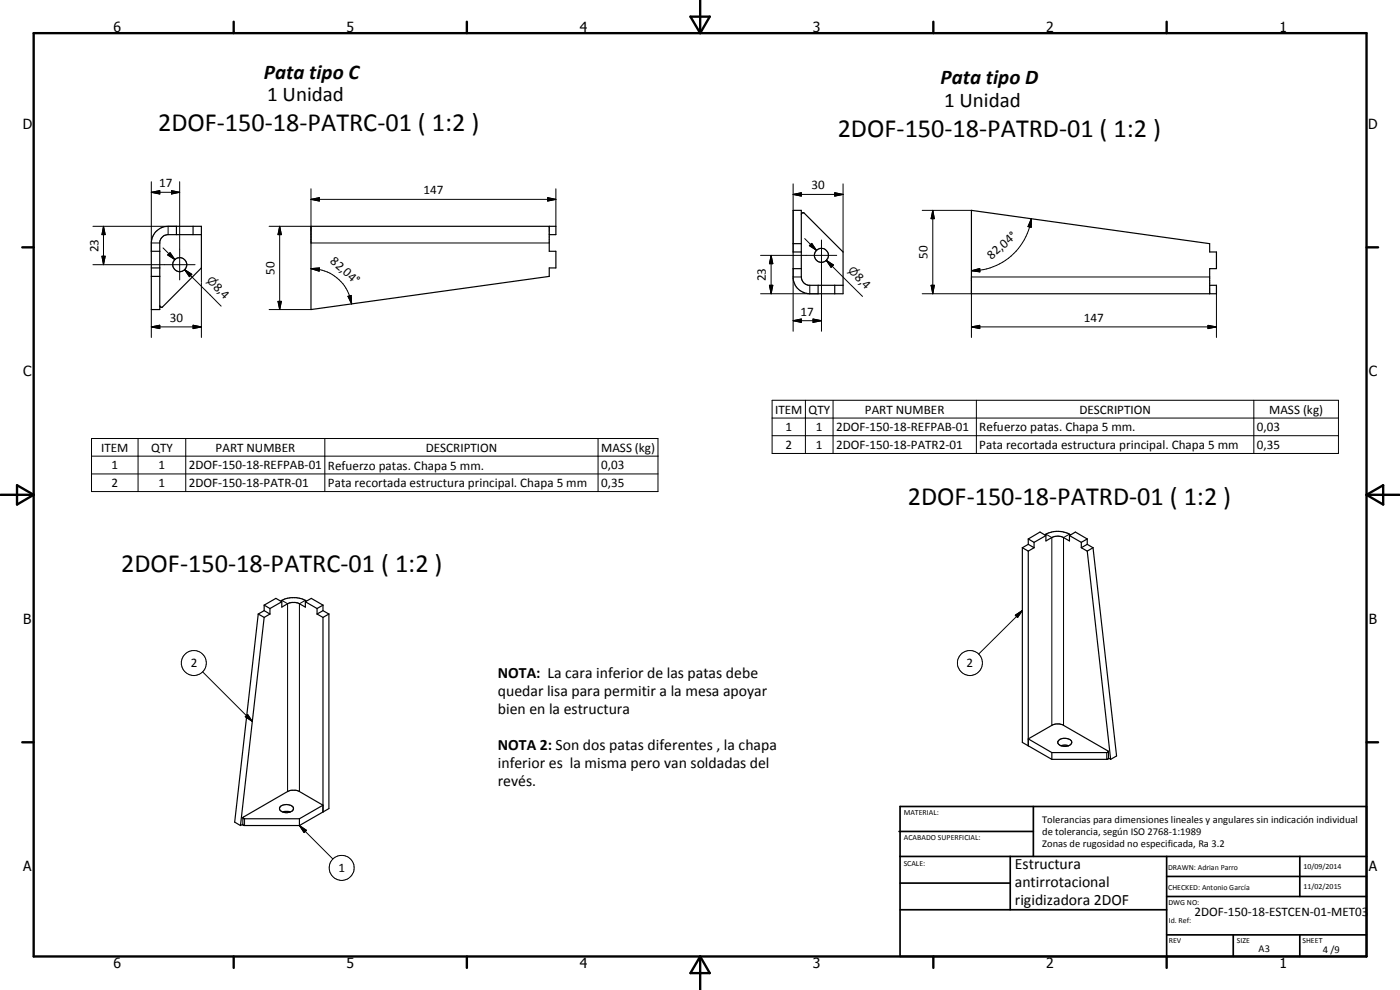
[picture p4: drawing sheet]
<svg xmlns="http://www.w3.org/2000/svg" width="420mm" height="297mm" viewBox="0 0 420 297" stroke-linecap="round" stroke-linejoin="round" font-family="sans-serif">
<g fill="none" stroke="#000" stroke-width=".35">
<path d="M45.4 75.4h2.6M52.9 67.9v2.5M57.9 67.9v2.5M60.4 70.4h-10a2.57 2.57 0 0 0-2.4 2.2v20.3h-2.6v-20a5 5 0 0 1 5-5h10v12.5l-11.6 11.7-.5 .1-.3-.3M164.8 67.9v7.5h2v5h-2v2.5l-71.5 10v-25h73.5v2.5h-2M238 75.6h2.5M238 73.1h2.5M240.5 64.3l.2-.4 .7 .1 11.6 11.6v12.5h-10a5 5 0 0 1-5-4.5v-20.5h2.5v20a2.57 2.57 0 0 0 2.1 2.5h10.4M45.4 80.4h2.6M45.4 82.9h2.6M238 80.6h2.5M245.5 85.6v2.5"/>
<path d="M250.5 85.6v2.5M363 85.6h2.1v2.5h-73.6v-25l71.5 10v2.5h2.1v5h-2.1v7.5M306.8 164.3l1.8 1.1M306.8 164.3v58.5l8.9 5M308.6 161.7v1.6M308.6 165.4v58.4M308.6 163.3l-1.8 1M308.6 161.7l1.7 1M308.6 163.3l1.7 1M310.3 164.3l-1.7 1.1M310.3 162.7v1.6M313.6 160.5a7.5 7.5 0 0 1 7.7 0"/>
<path d="M313.9 160.7v1.6l1.8-1a3.8 3.8 0 0 1 3.5 0l1.8 1v-1.6M313.9 160.7l-1.8-1.1-3.5 2.1M313.9 160.7l-3.6 2M321 160.7l1.7-1.1 3.6 2.1M321 160.7l3.5 2M324.5 162.7v1.6M324.5 164.3l1.8 1.1M326.3 161.7l-1.8 1M326.3 161.7v1.6M326.3 163.3l-1.8 1M326.3 163.3l1.7 1M326.3 165.4l7 62.4"/>
<path d="M328 164.3l-1.7 1.1M328 164.3l7.1 62.5-1.8 1M77.5 184.2l1.8 1.1M77.5 184.2l-7.1 62.5 1.8 1M79.3 181.6l1.7 1M79.3 181.6v1.6M79.3 183.2l1.7 1M79.3 183.2l-1.8 1M79.3 185.3l-7.1 62.4M81 182.6v1.6M81 184.2l-1.7 1.1M84.2 180.3a7.6 7.6 0 0 1 6.2-.7l1.6 .7"/>
<path d="M84.6 180.6v1.6a5.2 5.2 0 0 1 4-1.4l1 .2 2 1.2v-1.6M84.6 180.6l-3.6 2M84.6 180.6l-1.8-1.1-3.5 2.1M91.6 180.6l1.8-1.1 3.5 2.1M91.6 180.6l3.6 2M95.2 182.6v1.6M95.2 184.2l1.7 1.1M96.9 181.6v1.6M96.9 185.3v58.3M96.9 181.6l-1.7 1M96.9 183.2l-1.7 1M96.9 183.2l1.8 1"/>
<path d="M98.7 184.2v58.4l-1.8 1M98.7 184.2l-1.8 1.1M315.7 225.8v2M315.7 225.8l-7.1-4.1 7.1-4.1a3.6 3.6 0 0 1 3.5 0l13.3 7.7 .1 .2v2l-.3 .3h-16.6M317.7 222.2a2.64 2.64 0 0 1 3.9 .4 2.18 2.18 0 0 1-3.1 1.2l-1-.8zM318.4 223.8l1-.2 1.3 .2M332.6 227.4l.7 .4M332.6 225.6l-.5 .2h-16.4M72.9 247.3l-.7 .4M72.9 245.4l13.4-7.9a4 4 0 0 1 3.6 0l7 4.1-7 4.1M72.9 245.4v2l.3 .3h16.7M72.9 245.4l.3 .3h16.7"/>
<path d="M84.1 242a2.68 2.68 0 0 1 4 .5 2.4 2.4 0 0 1-3.6 1 1.02 1.02 0 0 1-.6-1.1zM84.9 243.6l.6-.1 1.6 .1M89.9 245.7v2M96.9 243.6l-7 4.1"/>
<circle cx="53.9" cy="79.4" r="2.12"/>
<circle cx="246.5" cy="76.6" r="2.11"/>
</g>
<g fill="none" stroke="#000" stroke-width=".3">
<path d="M45.4 57.7l2.6-.5v1zM45.4 57.7h8.5M45.4 54.5v20.9M51.5 57.2l2.4 .5-2.4 .5zM53.9 54.5v29.5M93.3 59.8l2.5-.5v1zM93.3 56.6v16.3h71.5M93.3 59.8h73.5M164.4 59.3l2.4 .5-2.4 .5zM166.8 56.6v11.3M238 58.3l2.5-.5v1zM238 55.2v20.4"/>
<path d="M238 58.3h15M250.5 57.8l2.5 .5-2.5 .5zM253 55.2v20.4M27.9 67.9h25M27.9 79.4h30.6M30.6 76.9h1l-.5 2.5zM31.1 67.9l.5 2.5h-1zM31.1 67.9v11.5M45.4 72.9h2.6M48.9 74.4l3.6 3.5M50.3 76.5l.7-.7 1.5 2.1zM50.4 67.9v2.5"/>
<path d="M80.8 67.9h12.5M83.9 67.9l.5 2.5h-1zM83.9 67.9v25M228.2 76.6h22.9M231.4 76.6l.5 2.5h-1zM231.4 76.6v11.5M241.5 71.6l3.5 3.5M242.9 73.7l.7-.7 1.4 2.1zM246.5 72v27.4M248 78.1l2.1 1.4-.7 .7zM248 78.1l10.9 10.8M276.8 63.1h14.7"/>
<path d="M279.9 63.1l.5 2.5h-1zM279.9 63.1v25M309.5 65.6v2.6l-1-.2zM309.5 65.6a18.1 18.1 0 0 1-18 15.6M45.4 98.1l2.6-.5v1zM45.4 92.9v8.4M45.4 98.1h15M55.4 80.9l2.2 1.4-.8 .7zM55.4 80.9l11 11M57.9 97.6l2.5 .5-2.5 .5zM60.4 80.4v4.3M60.4 84.8v16.5"/>
<path d="M80.8 92.9h12.5M83.4 90.4h1l-.5 2.5zM93.3 80.6l2.6-.2-.1 1zM93.3 80.6a12 12 0 0 1 9 3.9l1.1 1.3a13.3 13.3 0 0 1 2.1 5.4M104.4 88.9l1-.3 .1 2.6zM228.2 88.1h17.3M230.9 85.6h1l-.5 2.5zM238 96.2l2.5-.5v1zM238 83.1h2.5M238 96.2h8.5M238 80.6v18.8M243 85.6v2.5"/>
<path d="M244 95.7l2.5 .5-2.5 .5zM276.8 88.1h14.7M279.4 85.6h1l-.5 2.5zM291.5 98.1l2.5-.5v1zM291.5 81.2l2.5-.6 .1 1zM291.5 98.1h73.6M362.5 97.6l2.6 .5-2.6 .5zM363 83.1h-71.5v18.2M365.1 88.1v13.2M27.5 131.6h170v15.9h-170zM27.5 136.9h170M41.4 131.6v15.9"/>
<path d="M55.7 131.6v15.9M97.5 131.6v15.9M179.5 131.6v15.9M231.7 120.1h170v16h-170zM231.7 125.4h170M231.7 130.7h170M241.7 120.1v16M250 120.1v16M293 120.1v16M376.3 120.1v16M27.5 142.2h170M313.9 160.3l1.8 1v56.3"/>
<path d="M321 160.3l-1.8 1v56.3M84.6 180.1l1.7 1v56.4M91.6 180.1l-1.7 1v56.4M304.7 184.6l2.1-1.4-1.4 2.1zM306.8 183.2l-13.1 13.1M60.8 201.6l14.9 14.9M73.6 215.1l.7-.7 1.4 2.1zM332.1 225.8v2M73.4 245.7v2M89.9 247.7l2.1 1.4-.7 .7zM89.9 247.7l10 10"/>
<circle cx="58.2" cy="198.9" r="3.7"/>
<circle cx="291.1" cy="198.9" r="3.7"/>
<circle cx="102.6" cy="260.4" r="3.8"/>
</g>
<g fill="none" stroke="#000" stroke-width=".71">
<path d="M10.1 9.9h400v277.1h-400zM70.1 6.5v3.4M140.1 6.5v3.4M207.2 5h5.8l-2.9 4.9zM210.1 0v9.9M280.1 6.5v3.4M350.1 6.5v3.4M6.7 74.2h3.4M410.1 74.2h3.5M.1 148.5h10M5.1 145.6l5 2.9-5 2.9zM410.1 148.5h10"/>
<path d="M410.1 148.5l5-2.9v5.8zM6.7 222.7h3.4M410.1 222.7h3.5M70.1 287v3.4M140.1 287v3.4M210.1 287v10M210.1 287l2.9 5h-5.8zM280.1 287v3.4M350.1 287v3.4"/>
</g>
<g fill="none" stroke="#000" stroke-width=".51">
<path d="M269.8 249.5h40.3M270.1 242h140v45h-140zM270.1 257h140M303.2 257v16M310.1 242v15M350.1 257v30M390.1 257v12M270.1 265h33.1M270.1 273h80M350.1 269h60M350.1 263h60M350.1 280.5h60"/>
<path d="M370.1 280.5v6.5M390.1 280.5v6.5"/>
</g>
<g fill="#000">
<path d="M45.4 57.7l2.6-.5v1zM51.5 57.2l2.4 .5-2.4 .5zM93.3 59.8l2.5-.5v1zM238 58.3l2.5-.5v1zM250.5 57.8l2.5 .5-2.5 .5zM30.6 76.9h1l-.5 2.5zM31.1 67.9l.5 2.5h-1zM50.3 76.5l.7-.7 1.5 2.1zM83.9 67.9l.5 2.5h-1zM164.4 59.3l2.4 .5-2.4 .5zM231.4 76.6l.5 2.5h-1zM242.9 73.7l.7-.7 1.4 2.1z"/>
<path d="M248 78.1l2.1 1.4-.7 .7zM279.9 63.1l.5 2.5h-1zM309.5 65.6v2.6l-1-.2zM45.4 98.1l2.6-.5v1zM55.4 80.9l2.2 1.4-.8 .7zM57.9 97.6l2.5 .5-2.5 .5zM83.4 90.4h1l-.5 2.5zM93.3 80.6l2.6-.2-.1 1zM104.4 88.9l1-.3 .1 2.6zM230.9 85.6h1l-.5 2.5zM238 96.2l2.5-.5v1zM244 95.7l2.5 .5-2.5 .5z"/>
<path d="M279.4 85.6h1l-.5 2.5zM291.5 98.1l2.5-.5v1zM291.5 81.2l2.5-.6 .1 1zM362.5 97.6l2.6 .5-2.6 .5zM304.7 184.6l2.1-1.4-1.4 2.1zM73.6 215.1l.7-.7 1.4 2.1zM89.9 247.7l2.1 1.4-.7 .7z"/>
</g>
<g font-size="7.9">
<text x="47.4" y="39.2">2DOF-150-18-PATRC-01 ( 1:2 )</text>
<text x="251.4" y="41.2">2DOF-150-18-PATRD-01 ( 1:2 )</text>
<text x="272.4" y="151.6">2DOF-150-18-PATRD-01 ( 1:2 )</text>
<text x="36.4" y="171.5">2DOF-150-18-PATRC-01 ( 1:2 )</text>
</g>
<g font-size="6.3">
<text x="79.2" y="23.6">Pata tipo C</text>
<text x="282.3" y="25.3">Pata tipo D</text>
<text x="80.2" y="30.4">1 Unidad</text>
<text x="283.3" y="32.1">1 Unidad</text>
</g>
<g font-size="4.7">
<text x="149.4" y="203.4">NOTA: La cara inferior de las patas debe</text>
<text x="149.4" y="208.8">quedar lisa para permitir a la mesa apoyar</text>
<text x="149.4" y="214.2">bien en la estructura</text>
<text x="149.4" y="225">NOTA 2: Son dos patas diferentes , la chapa</text>
<text x="149.4" y="230.4">inferior es la misma pero van soldadas del</text>
<text x="149.4" y="235.8">revés.</text>
<text x="304.6" y="260.7">Estructura</text>
<text x="304.6" y="266.1">antirrotacional</text>
<text x="304.6" y="271.5">rigidizadora 2DOF</text>
</g>
<g font-size="4.2">
<text x="34" y="9.6">6</text>
<text x="104" y="9.6">5</text>
<text x="174" y="9.6">4</text>
<text x="244" y="9.6">3</text>
<text x="314" y="9.6">2</text>
<text x="384" y="9.6">1</text>
<text x="6.8" y="38.7">D</text>
<text x="410.6" y="38.7">D</text>
<text x="7" y="112.9">C</text>
<text x="410.8" y="112.9">C</text>
<text x="7" y="187.1">B</text>
<text x="410.8" y="187.1">B</text>
<text x="7" y="261.4">A</text>
<text x="410.8" y="261.4">A</text>
<text x="34" y="290.4">6</text>
<text x="104" y="290.4">5</text>
<text x="174" y="290.4">4</text>
<text x="244" y="290.4">3</text>
<text x="314" y="290.4">2</text>
<text x="384" y="290.4">1</text>
</g>
<g font-size="3.9">
<text x="47.7" y="56.2">17</text>
<text x="127.1" y="58.3">147</text>
<text x="243.5" y="56.8">30</text>
<text x="29.5" y="75.7" transform="rotate(-90 29.5 75.7)">23</text>
<text x="278.4" y="77.6" transform="rotate(-90 278.4 77.6)">50</text>
<text x="297.5" y="77.9" transform="rotate(-41 297.5 77.9)">82,04°</text>
<text x="82.4" y="82.4" transform="rotate(-90 82.4 82.4)">50</text>
<text x="98.9" y="78.7" transform="rotate(41 98.9 78.7)">82,04°</text>
<text x="256.4" y="83.4" transform="rotate(45 256.4 83.4)">8,4</text>
<text x="63.9" y="86.3" transform="rotate(45 63.9 86.3)">8,4</text>
<text x="229.9" y="84.4" transform="rotate(-90 229.9 84.4)">23</text>
<text x="240.3" y="94.7">17</text>
<text x="51" y="96.6">30</text>
<text x="325.3" y="96.6">147</text>
<text x="232.6" y="124.1">ITEM</text>
<text x="242.6" y="124.1">QTY</text>
<text x="259.6" y="124.1">PART NUMBER</text>
<text x="323.9" y="124.1">DESCRIPTION</text>
<text x="380.9" y="124.2">MASS (kg)</text>
<text x="235.7" y="129.4">1</text>
<text x="244.9" y="129.4">1</text>
<text x="250.9" y="129.4">2DOF-150-18-REFPAB-01</text>
<text x="293.9" y="129.5">Refuerzo patas. Chapa 5 mm.</text>
<text x="377.2" y="129.4">0,03</text>
<text x="30.4" y="135.5">ITEM</text>
<text x="45.4" y="135.5">QTY</text>
<text x="64.7" y="135.5">PART NUMBER</text>
<text x="127.8" y="135.5">DESCRIPTION</text>
<text x="180.4" y="135.6">MASS (kg)</text>
<text x="235.7" y="134.7">2</text>
<text x="244.9" y="134.7">1</text>
<text x="250.9" y="134.7">2DOF-150-18-PATR2-01</text>
<text x="293.9" y="134.8">Pata recortada estructura principal. Chapa 5 mm</text>
<text x="377.2" y="134.7">0,35</text>
<text x="33.5" y="140.8">1</text>
<text x="47.6" y="140.8">1</text>
<text x="56.7" y="140.8">2DOF-150-18-REFPAB-01</text>
<text x="98.4" y="140.9">Refuerzo patas. Chapa 5 mm.</text>
<text x="180.4" y="140.8">0,03</text>
<text x="33.5" y="146.1">2</text>
<text x="47.6" y="146.1">1</text>
<text x="56.7" y="146.1">2DOF-150-18-PATR-01</text>
<text x="98.4" y="146.2">Pata recortada estructura principal. Chapa 5 mm</text>
<text x="180.4" y="146.1">0,35</text>
<text x="57.2" y="200.2">2</text>
<text x="290.1" y="200.2">2</text>
<text x="101.6" y="261.7">1</text>
<text x="358.5" y="275">2DOF-150-18-ESTCEN-01-MET03</text>
</g>
<g font-size="3.3">
<text x="254.4" y="81.4" transform="rotate(45 254.4 81.4)">⌀</text>
<text x="61.9" y="84.3" transform="rotate(45 61.9 84.3)">⌀</text>
</g>
<g font-size="3.1">
<text x="312.7" y="246.8">Tolerancias para dimensiones lineales y angulares sin indicación individual</text>
<text x="312.7" y="250.4">de tolerancia, según ISO 2768-1:1989</text>
<text x="312.7" y="254">Zonas de rugosidad no especificada, Ra 3.2</text>
<text x="377.7" y="285.6">A3</text>
<text x="397" y="285.9">4 /9</text>
</g>
<g font-size="2.4">
<text x="271.2" y="244.4">MATERIAL:</text>
<text x="271.3" y="252">ACABADO SUPERFICIAL:</text>
<text x="271.2" y="259.7">SCALE:</text>
<text x="350.6" y="261">DRAWN: Adrian Parro</text>
<text x="391.2" y="260.6">10/09/2014</text>
<text x="350.6" y="267.1">CHECKED: Antonio García</text>
<text x="391.2" y="266.7">11/02/2015</text>
<text x="350.6" y="271.4">DWG NO:</text>
<text x="350.8" y="276.9">Id. Ref:</text>
<text x="350.8" y="282.8">REV</text>
<text x="371.2" y="282.9">SIZE</text>
<text x="390.9" y="282.9">SHEET</text>
</g>
</svg>
